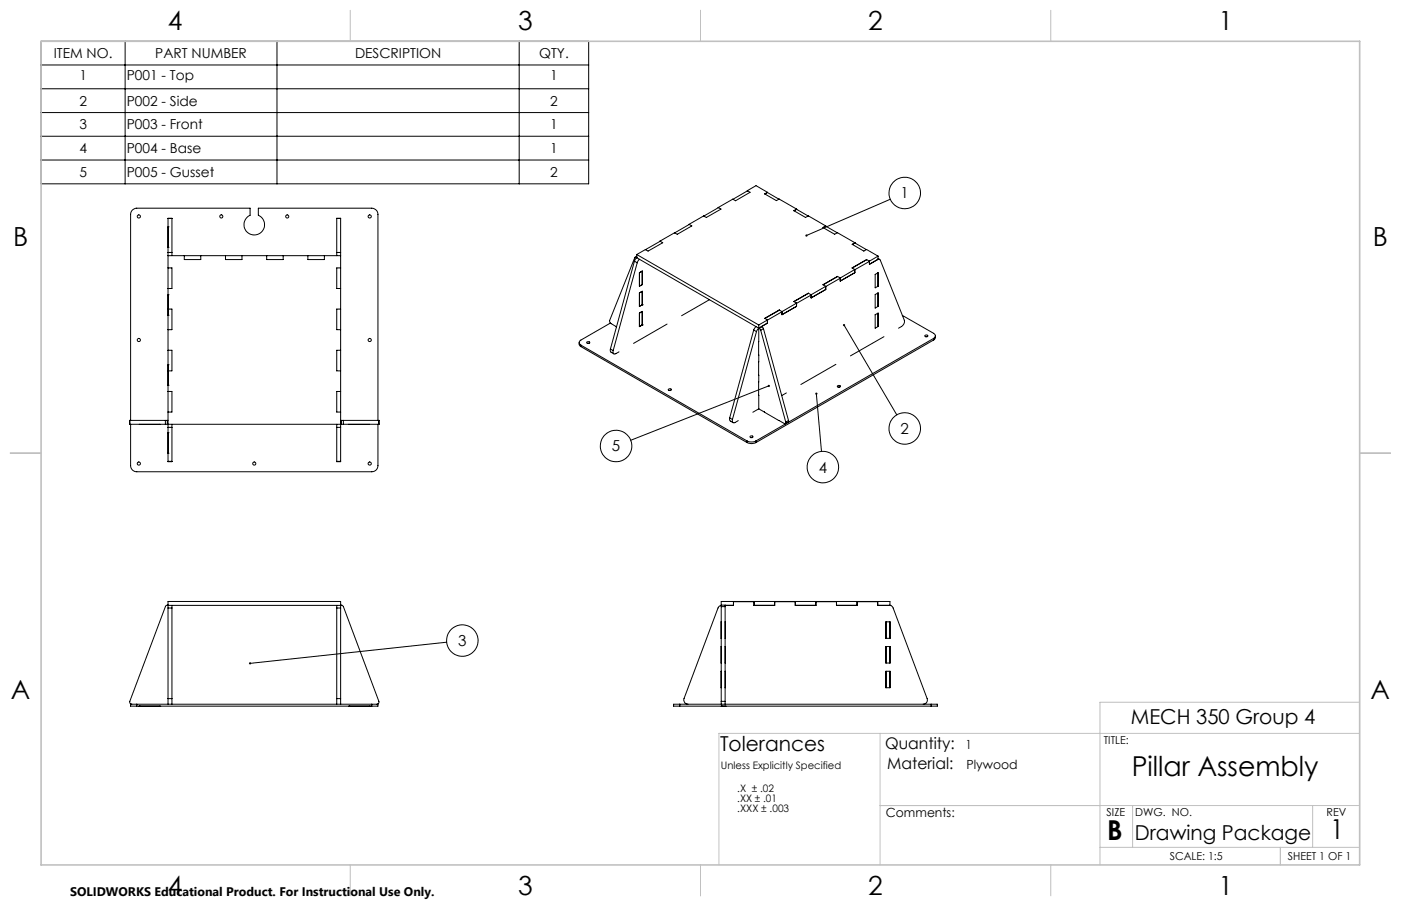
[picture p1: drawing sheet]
<svg xmlns="http://www.w3.org/2000/svg" width="432mm" height="279mm" viewBox="0 0 432 279" stroke-linecap="round" stroke-linejoin="round" font-family="sans-serif">
<g fill="none" stroke="#000" stroke-width=".31">
<path d="M12.7 12.7h168.7v44h-168.7zM38.6 12.7v44M85.4 12.7v44M160 12.7v44M12.7 20h168.7M12.7 27.4h168.7M12.7 34.7h168.7M12.7 42h168.7M12.7 49.4h168.7M230.3 58.8l2.7-1.5 3.5 2M230.3 58.8l-4.4 2.7M230.3 58.8l.9 .5-4.5 2.6-.9-.5-4.4 2.6"/>
<path d="M236.5 59.3l-.8 .5 3.6 2.1 .8-.5 5.4 3.1M236.5 59.3v.1M236.5 59.4l3.6 2M236.5 59.4l-.7 .4M51.8 77.9v.9M51.8 78.8v53M51.8 70h.1M51.8 76.3h.1M51.8 77.9h1.2M51.8 78.8h53.2M53 77.9v.9M53 67.3v.1"/>
<path d="M53 67.3h-1.2v10.6M53 67.4v10.5M56.8 78.8v1.2h5.1v-1.2M69.5 78.8v1.2h5.1v-1.2M82.2 78.8v1.2h5.1v-1.2M94.9 78.8v1.2h5.1v-1.2M103.8 77.9v.9M103.8 77.9h1.2M105 77.9v.9M105 78.8v53M105 67.3v.1M105 67.4v10.5"/>
<path d="M105 67.3h-1.2v10.6M196.1 79.4h-.4l-7.8 19.4 .3 .9 1.7 1M196.1 79.4h.2M196.3 79.5l37.6 21.7-.7 1.1M196.3 79.5l-.8 1M196.3 79.1l-.5 .2M196.3 78.5l37.6 21.7M196.3 78.5v1M196.3 79.3l-.2 .1M197.1 80l-.7 1M203.4 74.4l-4.4 2.6M203.4 74.4l.9 .5-4.6 2.5-.8-.4-2.6 1.5"/>
<path d="M212.4 69.2l-4.5 2.6M212.4 69.2l.8 .5-4.5 2.5-.8-.4-4.5 2.6M221.4 64.1l-4.5 2.5M221.4 64l.8 .5-4.5 2.6-.8-.5-4.5 2.6M221.4 64v.1M245.5 64.5l-.8 .5 3.6 2.1 .8-.5 5.4 3.1M245.5 64.5v.1M245.5 64.6l3.6 2M245.5 64.6l-.8 .4M254.5 69.7h.1M254.5 69.7l-.9 .5 3.6 2 .9-.4M254.5 69.7l9 5.2"/>
<path d="M254.5 69.7l-.8 .5M263.5 74.9l-.9 .5 3.6 2 .9-.5 3.5 2.1M263.5 74.9h.1M263.5 74.9l-.8 .5M263.5 74.9l3.5 2.1M270.6 79.7l.5 .3M270.6 79l-2.6 1.5M270.6 79v1l-2.6 1.5M274.4 61.5l-25.9 11.1M51.8 90.9h.1M51.8 97.2h.1M51.8 82.6h1.2v6.4h-1.2"/>
<path d="M51.8 95.3h1.2v6.4h-1.2M105 82.6h-1.2v6.4h1.2M105 95.3h-1.2v6.4h1.2M188.1 99.6l-9.1 5.3a.83 .83 0 0 0-.5 .8 .83 .83 0 0 0 .5 .7M195.5 80.5l.9 .5M195.5 80.5l-7.4 27.1M196.4 81l-7.4 27.1M197.1 88.3h.1M197.1 94.5h.1M197.1 96.5l.8-.5v4.2l-.8 .5zM197.9 94h.1M197.9 83.6l-.8 .5v4.2"/>
<path d="M197.9 89.8l-.8 .5v4.2l.8-.5M197.9 83.6v4.2l-.8 .5M197.9 89.8v4.2M197.9 96.1l-.8 .5M197.9 83.6l-.8 .5M197.9 89.9l-.8 .4M197.9 94l-.8 .5M205.6 99.9l-10.3 6M218.7 92.4l-8.6 5M236.5 98.7l-2.6 1.5M236.5 98.7v1l-1.8 1M240.2 95.6l-4.5 2.6"/>
<path d="M240.2 95.6l-4.5 2.6 .8 .5M240.2 95.6l.8 .5M241 96.1l-4.5 2.6v1l-1.8 1M245.5 93.5v1l-4.5 2.5v-.9M245.5 93.5l-4.5 2.6M249.1 90.4l-4.4 2.6M249.1 90.4l-4.4 2.6 .8 .5M249.1 90.4l.9 .5M253.6 87.8l.9 .5M254.5 89.3l-4.5 2.6v-.9l-4.5 2.6M254.5 88.3v1M254.5 88.3l-4.5 2.6"/>
<path d="M254.5 89.3l-4.5 2.6v-1M258.1 85.2l-4.4 2.6M258.1 85.2l.9 .5M258.1 85.2l-4.5 2.6M259 85.8l-4.5 2.6M263.5 83.1l-4.5 2.6M263.5 83.1v1l-4.5 2.6v-1M267.1 80l-4.4 2.7M267.1 80l-4.5 2.6 .9 .5M267.1 80l.9 .5M268 81.5l2.6-1.5 .7 .1 7.4 18.7a1.86 1.86 0 0 1-.8 1.9l-1 .5M268 80.6l-4.5 2.6"/>
<path d="M268 80.5v1M269.7 90.8l1-.5v4.2l-1 .5zM269.7 84.6l1-.5v4.2l-1 .5zM269.7 97l1-.4v4.1l-1 .5zM270.6 84.1l.1 4.2M270.6 90.4l.1 4.1M270.6 96.6v4.1M278.1 97.3l9.7 5.5a.83 .83 0 0 1 .5 .8 .83 .83 0 0 1-.5 .8M51.8 112.5h.1M51.8 118.8h.1M51.8 108h1.2v6.4h-1.2M105 108h-1.2v6.4h1.2"/>
<path d="M178.5 105.7v.7l.5 .5M179 106.4l51.3 29.6M179 106.4v.5M179 106.9l51.3 29.6M180.8 105.5a.44 .44 0 0 1 .6-.2 .44 .44 0 0 1 .2 .5l-.5 .1zM181 105.9h.5M188.1 107.6l.1 .9 1 .6M188.1 107.6l.9 .5M189 108.1a.63 .63 0 0 0 0 .9 .63 .63 0 0 0 .8 0l1-.5M190 100.8h.1M197.1 100.7h.1M197.9 100.2h.1"/>
<path d="M197.9 100.2l-.8 .5M232.3 101.8l.9 .5M232.3 101.8l-7.4 27.1M233 100.7l-.7 1.1M233.2 102.3l-7.5 27.1M233.8 117.8h.1M233.8 109.5h.1M233.8 111.6h.1M233.8 115.7h.1M233.9 100.2v25.9M233.9 105.3l-.1 .1M234 101.2l.5 .6"/>
<path d="M234.5 101.8l7.7 28.4M234.7 100.7l-.8 .5h.1M234.7 100.7l.1 .1M234.8 100.8l.5 .6M234.8 100.8l-.8 .4M235.3 101.4l-.8 .4M235.3 101.4l7.7 28.3M237 119l-42.6 16.8M257.6 112.4l-10.8 6.2M258.1 119a.44 .44 0 0 1 .5-.2 .44 .44 0 0 1 .3 .5l-.5 .1zM258.3 119.4h.5M260.1 100.3l16.3 27.7"/>
<path d="M270.6 100.6l.1 .1M272.5 103.8l-10.4 5.9M285 103.5a.44 .44 0 0 1 .6-.2 .44 .44 0 0 1 .3 .5l-.6 .1zM285.3 103.8h.4M287.8 104.4l-54.8 31.6M287.8 104.4v.4M287.8 104.8l-54.8 31.7M288.3 103.6v.7l-.5 .5M40 130.8h.1M40 129.6h.1M40 129.6v1.2M40 130.8h11"/>
<path d="M40 129.6h11M40.3 129.6v-63.5a1.93 1.93 0 0 1 1.9-1.9h34.9v2.2a3.2 3.2 0 0 0-1.2 4.8 3.2 3.2 0 0 0 5 0 3.2 3.2 0 0 0-1.3-4.8v-2.2h35a1.93 1.93 0 0 1 1.9 1.9v63.5M40.3 130.8v12.8a1.87 1.87 0 0 0 1.9 1.9h72.4a1.87 1.87 0 0 0 1.9-1.9v-12.8M43 130.8h6.3M51 130.8h.6M51 129.6h.6M51 129.6v1.2M51.6 130.8h53.6M51.6 129.6h.2M51.6 129.6v1.2M51.8 133.5h.1M51.8 139.8h.1"/>
<path d="M51.8 131.8v10.5M51.8 120.7h1.2v6.4h-1.2M51.8 131.8h1.2M53 130.8v1M53 131.8v10.6l-1.2-.1M103.8 130.8v1M103.8 131.8v10.5M103.8 131.8h1.2M105 131.8v10.6l-1.2-.1M105 120.7h-1.2v6.4h1.2M105 129.6h.2M105.2 129.6h.6"/>
<path d="M105.2 130.8h.6M105.2 129.6v1.2M105.8 130.8h11M105.8 129.6h11M105.8 129.6v1.2M107.5 130.8h6.3M116.8 129.6v1.2M206 120.1a.44 .44 0 0 1 .5-.3 .44 .44 0 0 1 .3 .6h-.5zM206.2 120.4h.5M224.9 128.9v.7l1.1 .8M224.9 128.9l.8 .5M225.7 129.4a.63 .63 0 0 0 .1 .8 .63 .63 0 0 0 .8 .1l.9-.6"/>
<path d="M230.3 136a3.1 3.1 0 0 0 2.7 0M230.3 136.5a3.1 3.1 0 0 0 2.7 0M230.3 136v.5M231.2 134.6a.42 .42 0 0 1 .5-.2 .42 .42 0 0 1 .3 .5l-.6 .1zM231.4 134.9h.5M233 136v.5M233.8 121.9h.1M233.9 121.9l-.1 .1M233.9 126.1l-1.9 1M233.9 126.1l1.8 1M235.6 127.1l4.5 2.6M235.7 127.1v.1"/>
<path d="M240.2 129.7l1.6 .9a.31 .31 0 0 0 .4 0 .31 .31 0 0 0 0-.4M242.4 121.2l-1.5 .8M243 129.7v.4l-.9 .6M243 129.7l-.8 .5M251.6 121.4l1.6 17.8M51.8 142.3h1.2M103.8 142.3h1.2M51.8 186.7v.8M51.8 186.6l-.8 .4-11 29.3a.65 .65 0 0 0 .6 .9M51.8 187.5h1.2M51.8 186.7v-1.2h53.2v1.2M51.8 187.5v27.9"/>
<path d="M51.8 186.7h53.2M53 186.7v.8M53 187.5v27.9M103.8 186.7v.8M103.8 187.5h1.2M103.8 187.5v27.9M105 186.7v.8M105 186.6l.5 .1 .3 .4 11 29.2a.65 .65 0 0 1-.6 .9M105 187.5v27.9M137.7 198l-60.6 6.6M222.3 186.7l-.7 .3-.3 .5-10.5 27.9a1.33 1.33 0 0 0 1.2 1.8M222.3 186.6v.5"/>
<path d="M222.3 186.6h1.2v.5M222.3 186.6v-1.1h52v1.2M222.3 191.8v5M222.3 199.4v5.1M222.3 187.1v29.2M222.3 187.1h1.2M223.5 191.8v5M223.5 199.4v5.1M223.5 187.1v29.2M226.1 185.5v1.2h-2.6M226.1 185.6h6.3M232.4 185.5v1.2h6.4v-1.2"/>
<path d="M238.8 185.6h6.3M245.1 185.5v1.2h6.4v-1.2M251.5 185.6h6.3M257.8 185.5v1.2h6.4v-1.2M264.2 185.6h6.3M270.5 185.5v1.2h3.8M273 191.8h1.3v5h-1.3zM273 199.4h1.3v5.1h-1.3zM274.1 186.7a1.21 1.21 0 0 1 1.2 .8l10.4 27.9a1.28 1.28 0 0 1-1.1 1.8M274.3 186.7h.1M42.2 217.2h-1.9v.6h1.9M42.2 217.8h72.4"/>
<path d="M42.2 217.2v.6M42.2 217.2h72.4M42.9 217.8h.1M49.2 217.8h.1M51.8 215.4v1.8M51.8 215.4h1.2M53 215.4v1.8M103.8 215.4v1.8M103.8 215.4h1.2M105 215.4v1.8M107.5 217.8h.1M113.9 217.8h.1"/>
<path d="M114.6 217.2h1.9v.6h-1.9M114.6 217.2v.6M209.5 217.2h-1.9v.6h1.9M209.5 217.8h77.5M209.5 217.2h77.5M209.5 217.2v.6M222.3 216.3v.9M222.3 217.8h.1M222.3 207v5.1M222.3 216.3h1.2M223.5 216.3v.9M223.5 217.8h.1"/>
<path d="M223.5 207v5.1M273 207h1.3v5.1h-1.3zM287 217.2h1.9v.6h-1.9M287 217.2v.6"/>
<circle cx="278.8" cy="59.5" r="4.9"/>
<circle cx="42.8" cy="66.8" r=".5"/>
<circle cx="68.2" cy="66.7" r=".49"/>
<circle cx="88.5" cy="66.7" r=".49"/>
<circle cx="113.9" cy="66.8" r=".5"/>
<circle cx="42.8" cy="104.9" r=".5"/>
<circle cx="113.9" cy="104.9" r=".5"/>
<circle cx="189.9" cy="137.5" r="4.9"/>
<circle cx="278.8" cy="132.1" r="4.9"/>
<circle cx="42.8" cy="143" r=".5"/>
<circle cx="78.4" cy="142.9" r=".49"/>
<circle cx="113.9" cy="143" r=".5"/>
<circle cx="253.6" cy="144" r="4.9"/>
<circle cx="142.5" cy="197.6" r="4.9"/>
</g>
<g fill="none" stroke="#c0c0c0" stroke-width=".31">
<path d="M108 3.2v9.5M215.9 3.2v9.5M323.8 3.2v9.5M3.1 139.7h9.6M419.1 139.7h9.5M419.1 216.6h-80.1v50.1M271.3 226.2v40.5M419.1 226.2h-197.5v40.5M271.3 248.4h147.8M349.1 248.4v12.9M404.6 248.4v12.9M108 266.7v9.6"/>
<path d="M215.9 266.7v9.6M323.8 266.7v9.6M339 261.3h80.1M394.6 261.3v5.4"/>
</g>
<path d="M12.7 12.7h406.4v254h-406.4z" fill="none" stroke="#c0c0c0" stroke-width=".5"/>
<path d="M76.8 204.4l-.1 .2h.4h-.4a.34 .34 0 0 0 .5 .3 .34 .34 0 0 0 .1-.5 .34 .34 0 0 0-.5 0zM248.3 72.4l-.1 .4 .3-.2-.3 .2a.34 .34 0 0 0 .5 .1 .34 .34 0 0 0 .1-.5 .34 .34 0 0 0-.5 0zM259.9 100a.35 .35 0 0 0 0 .6 .35 .35 0 0 0 .5-.3 .35 .35 0 0 0-.4-.3l.1 .3zM236.7 118.8a.34 .34 0 0 0 .2 .6 .34 .34 0 0 0 .4-.5l-.3 .1 .3-.1-.3-.2zM251.4 121.2a.34 .34 0 0 0 0 .5 .34 .34 0 0 0 .5-.2 .34 .34 0 0 0-.3-.4v.3v-.3z" fill="#000"/>
<g font-size="8.5">
<text x="348.8" y="239.3">Pillar Assembly</text>
<text x="341.3" y="259">B</text>
<text x="410" y="258.9">1</text>
</g>
<g font-size="8.1">
<text x="51.7" y="9.3">4</text>
<text x="159.7" y="9.3">3</text>
<text x="267.6" y="9.3">2</text>
<text x="375.6" y="9.3">1</text>
<text x="4" y="76">B</text>
<text x="423.1" y="76">B</text>
<text x="3.3" y="215.7">A</text>
<text x="422.4" y="215.7">A</text>
<text x="51.7" y="276">4</text>
<text x="159.7" y="276">3</text>
<text x="267.6" y="276">2</text>
<text x="375.6" y="276">1</text>
</g>
<g font-size="6.3">
<text x="348.5" y="223.4">MECH 350 Group 4</text>
<text x="221.9" y="231.8">Tolerances</text>
<text x="349.8" y="259">Drawing Package</text>
</g>
<g font-size="4.9">
<text x="272.8" y="230.9">Quantity:</text>
<text x="273.5" y="237">Material:</text>
</g>
<g font-size="4.7">
<text x="277.6" y="61.2">1</text>
<text x="277.6" y="133.8">2</text>
<text x="188.6" y="139.2">5</text>
<text x="252.3" y="145.7">4</text>
<text x="141.2" y="199.2">3</text>
</g>
<g font-size="4.2">
<text x="16.6" y="17.9">ITEM NO.</text>
<text x="47.9" y="17.9">PART NUMBER</text>
<text x="109.4" y="17.9">DESCRIPTION</text>
<text x="166.2" y="17.9">QTY.</text>
<text x="24.5" y="24.8">1</text>
<text x="39.1" y="24.8">P001 - Top</text>
<text x="169.6" y="24.8">1</text>
<text x="24.5" y="32.5">2</text>
<text x="39.1" y="32.5">P002 - Side</text>
<text x="169.6" y="32.5">2</text>
<text x="24.5" y="39.9">3</text>
<text x="39.1" y="39.9">P003 - Front</text>
<text x="169.6" y="39.9">1</text>
<text x="24.5" y="47.2">4</text>
<text x="39.1" y="47.2">P004 - Base</text>
<text x="169.6" y="47.2">1</text>
<text x="24.5" y="54.5">5</text>
<text x="39.1" y="54.5">P005 - Gusset</text>
<text x="169.6" y="54.5">2</text>
</g>
<g font-size="3.9">
<text x="297.5" y="230.9">1</text>
<text x="297.9" y="237">Plywood</text>
<text x="273" y="251.9">Comments:</text>
</g>
<text font-size="3.8" x="21.6" y="276.3">SOLIDWORKS Educational Product. For Instructional Use Only.</text>
<g font-size="3.4">
<text x="340.2" y="229.5">TITLE:</text>
<text x="341.1" y="251.6">SIZE</text>
<text x="349.9" y="251.6">DWG. NO.</text>
<text x="408.9" y="251.7">REV</text>
<text x="360.5" y="265.2">SCALE: 1:5</text>
<text x="396.9" y="265.2">SHEET 1 OF 1</text>
</g>
<g font-size="3.2">
<text x="222.2" y="237">Unless Explicitly Specified</text>
<text x="227.2" y="244.1">.X ± .02</text>
<text x="227.2" y="247.3">.XX ± .01</text>
<text x="227.2" y="250.4">.XXX ± .003</text>
</g>
</svg>
